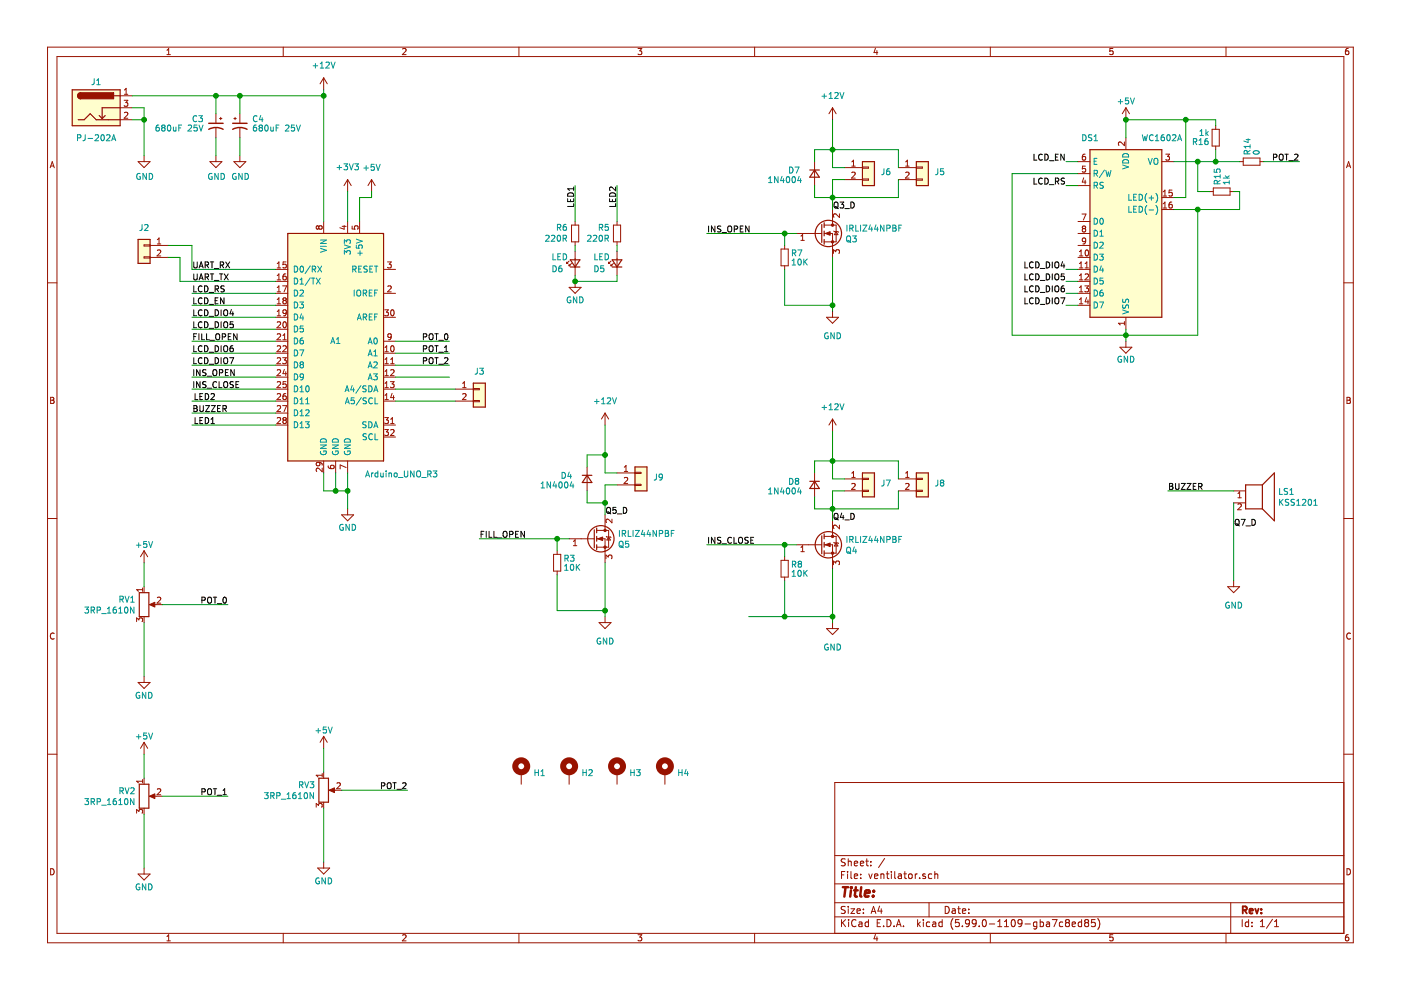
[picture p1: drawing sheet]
EESchema Schematic File Version 5
EELAYER 32 0
EELAYER END
$Descr A4 11693 8268
encoding utf-8
Sheet 1 1
Title ""
Date ""
Rev ""
Comp ""
Comment1 ""
Comment2 ""
Comment3 ""
Comment4 ""
Comment5 ""
Comment6 ""
Comment7 ""
Comment8 ""
Comment9 ""
$EndDescr
Connection ~ 2900 4100
Connection ~ 2800 4100
Connection ~ 6950 4250
Connection ~ 6950 3850
Connection ~ 6550 4550
Connection ~ 6950 5150
Connection ~ 6550 5150
Connection ~ 6950 1650
Connection ~ 6950 1250
Connection ~ 6550 1950
Connection ~ 6950 2550
Connection ~ 1800 800 
Connection ~ 2000 800 
Connection ~ 2700 800 
Connection ~ 1200 1000
Connection ~ 4650 4500
Connection ~ 5050 3800
Connection ~ 5050 4200
Connection ~ 5050 5100
Connection ~ 9400 2800
Connection ~ 9400 1000
Connection ~ 4800 2350
Connection ~ 10000 1750
Connection ~ 10000 1350
Connection ~ 10150 1350
Connection ~ 9900 1000
Wire Wire Line
	1100 800  1800 800 
Wire Wire Line
	1100 900  1200 900 
Wire Wire Line
	1100 1000 1200 1000
Wire Wire Line
	1200 900  1200 1000
Wire Wire Line
	1200 1000 1200 1300
Wire Wire Line
	1200 4700 1200 4900
Wire Wire Line
	1200 5200 1200 5650
Wire Wire Line
	1200 6300 1200 6500
Wire Wire Line
	1200 6800 1200 7250
Wire Wire Line
	1350 5050 1900 5050
Wire Wire Line
	1350 6650 1900 6650
Wire Wire Line
	1400 2150 1500 2150
Wire Wire Line
	1500 2150 1500 2350
Wire Wire Line
	1500 2350 2300 2350
Wire Wire Line
	1600 2050 1400 2050
Wire Wire Line
	1600 2250 1600 2050
Wire Wire Line
	1600 2450 2300 2450
Wire Wire Line
	1600 2550 2300 2550
Wire Wire Line
	1600 2650 2300 2650
Wire Wire Line
	1600 2750 2300 2750
Wire Wire Line
	1600 2850 2300 2850
Wire Wire Line
	1600 2950 2300 2950
Wire Wire Line
	1600 3050 2300 3050
Wire Wire Line
	1600 3150 2300 3150
Wire Wire Line
	1600 3250 2300 3250
Wire Wire Line
	1600 3350 2300 3350
Wire Wire Line
	1600 3450 2300 3450
Wire Wire Line
	1600 3550 2300 3550
Wire Wire Line
	1800 800  1800 950 
Wire Wire Line
	1800 800  2000 800 
Wire Wire Line
	1800 1150 1800 1300
Wire Wire Line
	2000 800  2000 950 
Wire Wire Line
	2000 800  2700 800 
Wire Wire Line
	2000 1150 2000 1300
Wire Wire Line
	2300 2250 1600 2250
Wire Wire Line
	2700 750  2700 800 
Wire Wire Line
	2700 800  2700 1850
Wire Wire Line
	2700 3950 2700 4100
Wire Wire Line
	2700 4100 2800 4100
Wire Wire Line
	2700 6250 2700 6450
Wire Wire Line
	2700 6750 2700 7200
Wire Wire Line
	2800 3950 2800 4100
Wire Wire Line
	2800 4100 2900 4100
Wire Wire Line
	2850 6600 3400 6600
Wire Wire Line
	2900 1600 2900 1850
Wire Wire Line
	2900 4100 2900 3950
Wire Wire Line
	2900 4100 2900 4250
Wire Wire Line
	3000 1650 3100 1650
Wire Wire Line
	3000 1850 3000 1650
Wire Wire Line
	3100 1600 3100 1650
Wire Wire Line
	3300 2850 3750 2850
Wire Wire Line
	3300 2950 3750 2950
Wire Wire Line
	3300 3050 3750 3050
Wire Wire Line
	3300 3150 3750 3150
Wire Wire Line
	3300 3250 3800 3250
Wire Wire Line
	3300 3350 3800 3350
Wire Wire Line
	4000 4500 4650 4500
Wire Wire Line
	4650 4500 4650 4600
Wire Wire Line
	4650 4800 4650 5100
Wire Wire Line
	4750 4500 4650 4500
Wire Wire Line
	4800 1550 4800 1850
Wire Wire Line
	4800 2100 4800 2050
Wire Wire Line
	4800 2300 4800 2350
Wire Wire Line
	4800 2350 5150 2350
Wire Wire Line
	4900 3800 4900 3900
Wire Wire Line
	4900 4100 4900 4200
Wire Wire Line
	4900 4200 5050 4200
Wire Wire Line
	5050 3550 5050 3800
Wire Wire Line
	5050 3800 4900 3800
Wire Wire Line
	5050 3950 5050 3800
Wire Wire Line
	5050 4050 5050 4200
Wire Wire Line
	5050 4200 5050 4300
Wire Wire Line
	5050 4700 5050 5100
Wire Wire Line
	5050 5100 4650 5100
Wire Wire Line
	5050 5100 5050 5150
Wire Wire Line
	5150 1550 5150 1850
Wire Wire Line
	5150 2100 5150 2050
Wire Wire Line
	5150 2300 5150 2350
Wire Wire Line
	5150 3950 5050 3950
Wire Wire Line
	5150 4050 5050 4050
Wire Wire Line
	5900 1950 6550 1950
Wire Wire Line
	5900 4550 6550 4550
Wire Wire Line
	6250 5150 6550 5150
Wire Wire Line
	6550 1950 6550 2050
Wire Wire Line
	6550 2250 6550 2550
Wire Wire Line
	6550 4550 6550 4650
Wire Wire Line
	6550 4850 6550 5150
Wire Wire Line
	6650 1950 6550 1950
Wire Wire Line
	6650 4550 6550 4550
Wire Wire Line
	6800 1250 6800 1350
Wire Wire Line
	6800 1550 6800 1650
Wire Wire Line
	6800 1650 6950 1650
Wire Wire Line
	6800 3850 6800 3950
Wire Wire Line
	6800 4150 6800 4250
Wire Wire Line
	6800 4250 6950 4250
Wire Wire Line
	6950 1000 6950 1250
Wire Wire Line
	6950 1250 6800 1250
Wire Wire Line
	6950 1400 6950 1250
Wire Wire Line
	6950 1500 6950 1650
Wire Wire Line
	6950 1650 6950 1750
Wire Wire Line
	6950 1650 7500 1650
Wire Wire Line
	6950 2150 6950 2550
Wire Wire Line
	6950 2550 6550 2550
Wire Wire Line
	6950 2550 6950 2600
Wire Wire Line
	6950 3600 6950 3850
Wire Wire Line
	6950 3850 6800 3850
Wire Wire Line
	6950 3850 7500 3850
Wire Wire Line
	6950 4000 6950 3850
Wire Wire Line
	6950 4100 6950 4250
Wire Wire Line
	6950 4250 6950 4350
Wire Wire Line
	6950 4250 7500 4250
Wire Wire Line
	6950 4750 6950 5150
Wire Wire Line
	6950 5150 6550 5150
Wire Wire Line
	6950 5150 6950 5200
Wire Wire Line
	7050 1400 6950 1400
Wire Wire Line
	7050 1500 6950 1500
Wire Wire Line
	7050 4000 6950 4000
Wire Wire Line
	7050 4100 6950 4100
Wire Wire Line
	7500 1250 6950 1250
Wire Wire Line
	7500 1400 7500 1250
Wire Wire Line
	7500 1500 7500 1650
Wire Wire Line
	7500 3850 7500 4000
Wire Wire Line
	7500 4100 7500 4250
Wire Wire Line
	8450 1450 8450 2800
Wire Wire Line
	8450 1450 9000 1450
Wire Wire Line
	8450 2800 9400 2800
Wire Wire Line
	8900 1350 9000 1350
Wire Wire Line
	8900 1550 9000 1550
Wire Wire Line
	9000 2250 8900 2250
Wire Wire Line
	9000 2350 8900 2350
Wire Wire Line
	9000 2450 8900 2450
Wire Wire Line
	9000 2550 8900 2550
Wire Wire Line
	9400 1000 9400 1150
Wire Wire Line
	9400 1000 9900 1000
Wire Wire Line
	9400 2800 9400 2750
Wire Wire Line
	9400 2800 10000 2800
Wire Wire Line
	9400 2850 9400 2800
Wire Wire Line
	9750 4100 10300 4100
Wire Wire Line
	9800 1350 10000 1350
Wire Wire Line
	9800 1650 9900 1650
Wire Wire Line
	9800 1750 10000 1750
Wire Wire Line
	9900 1000 10150 1000
Wire Wire Line
	9900 1650 9900 1000
Wire Wire Line
	10000 1350 10150 1350
Wire Wire Line
	10000 1600 10000 1350
Wire Wire Line
	10000 1600 10100 1600
Wire Wire Line
	10000 1750 10000 2800
Wire Wire Line
	10000 1750 10350 1750
Wire Wire Line
	10150 1050 10150 1000
Wire Wire Line
	10150 1250 10150 1350
Wire Wire Line
	10150 1350 10350 1350
Wire Wire Line
	10300 1600 10350 1600
Wire Wire Line
	10300 4200 10300 4850
Wire Wire Line
	10350 1600 10350 1750
Wire Wire Line
	10550 1350 10850 1350
Text Label 1600 2250 0    50   ~ 0
UART_RX
Text Label 1600 2350 0    50   ~ 0
UART_TX
Text Label 1600 2450 0    50   ~ 0
LCD_RS
Text Label 1600 2550 0    50   ~ 0
LCD_EN
Text Label 1600 2650 0    50   ~ 0
LCD_DIO4
Text Label 1600 2750 0    50   ~ 0
LCD_DIO5
Text Label 1600 2850 0    50   ~ 0
FILL_OPEN
Text Label 1600 2950 0    50   ~ 0
LCD_DIO6
Text Label 1600 3050 0    50   ~ 0
LCD_DIO7
Text Label 1600 3150 0    50   ~ 0
INS_OPEN
Text Label 1600 3250 0    50   ~ 0
INS_CLOSE
Text Label 1800 3350 2    50   ~ 0
LED2
Text Label 1800 3550 2    50   ~ 0
LED1
Text Label 1900 3450 2    50   ~ 0
BUZZER
Text Label 1900 5050 2    50   ~ 0
POT_0
Text Label 1900 6650 2    50   ~ 0
POT_1
Text Label 3400 6600 2    50   ~ 0
POT_2
Text Label 3750 2850 2    50   ~ 0
POT_0
Text Label 3750 2950 2    50   ~ 0
POT_1
Text Label 3750 3050 2    50   ~ 0
POT_2
Text Label 4000 4500 0    50   ~ 0
FILL_OPEN
Text Label 4800 1550 3    50   ~ 0
LED1
Text Label 5050 4300 0    50   ~ 0
Q5_D
Text Label 5150 1550 3    50   ~ 0
LED2
Text Label 5900 1950 0    50   ~ 0
INS_OPEN
Text Label 5900 4550 0    50   ~ 0
INS_CLOSE
Text Label 6950 1750 0    50   ~ 0
Q3_D
Text Label 6950 4350 0    50   ~ 0
Q4_D
Text Label 8900 1350 2    50   ~ 0
LCD_EN
Text Label 8900 1550 2    50   ~ 0
LCD_RS
Text Label 8900 2250 2    50   ~ 0
LCD_DIO4
Text Label 8900 2350 2    50   ~ 0
LCD_DIO5
Text Label 8900 2450 2    50   ~ 0
LCD_DIO6
Text Label 8900 2550 2    50   ~ 0
LCD_DIO7
Text Label 9750 4100 0    50   ~ 0
BUZZER
Text Label 10300 4400 0    50   ~ 0
Q7_D
Text Label 10850 1350 2    50   ~ 0
POT_2
$Comp
L ventilator-rescue:+5V-power #PWR03
U 1 1
P 1200 4700
F 0 "#PWR03" H 1200 4550 50  0001 C CNN
F 1 "+5V" H 1200 4853 50  0000 C CNN
F 2 "" H 1200 4700 50  0001 C CNN
F 3 "" H 1200 4700 50  0001 C CNN
	1    1200 4700
	1    0    0    -1  
$EndComp
$Comp
L ventilator-rescue:+5V-power #PWR05
U 1 1
P 1200 6300
F 0 "#PWR05" H 1200 6150 50  0001 C CNN
F 1 "+5V" H 1200 6453 50  0000 C CNN
F 2 "" H 1200 6300 50  0001 C CNN
F 3 "" H 1200 6300 50  0001 C CNN
	1    1200 6300
	1    0    0    -1  
$EndComp
$Comp
L ventilator-rescue:+12V-power #PWR09
U 1 1
P 2700 750
F 0 "#PWR09" H 2700 600 50  0001 C CNN
F 1 "+12V" H 2700 957 50  0000 C CNN
F 2 "" H 2700 750 50  0001 C CNN
F 3 "" H 2700 750 50  0001 C CNN
	1    2700 750 
	1    0    0    -1  
$EndComp
$Comp
L ventilator-rescue:+5V-power #PWR010
U 1 1
P 2700 6250
F 0 "#PWR010" H 2700 6100 50  0001 C CNN
F 1 "+5V" H 2700 6403 50  0000 C CNN
F 2 "" H 2700 6250 50  0001 C CNN
F 3 "" H 2700 6250 50  0001 C CNN
	1    2700 6250
	1    0    0    -1  
$EndComp
$Comp
L ventilator-rescue:+3V3-power #PWR012
U 1 1
P 2900 1600
F 0 "#PWR012" H 2900 1450 50  0001 C CNN
F 1 "+3V3" H 2900 1807 50  0000 C CNN
F 2 "" H 2900 1600 50  0001 C CNN
F 3 "" H 2900 1600 50  0001 C CNN
	1    2900 1600
	1    0    0    -1  
$EndComp
$Comp
L ventilator-rescue:+5V-power #PWR014
U 1 1
P 3100 1600
F 0 "#PWR014" H 3100 1450 50  0001 C CNN
F 1 "+5V" H 3100 1803 50  0000 C CNN
F 2 "" H 3100 1600 50  0001 C CNN
F 3 "" H 3100 1600 50  0001 C CNN
	1    3100 1600
	1    0    0    -1  
$EndComp
$Comp
L ventilator-rescue:+12V-power #PWR0107
U 1 1
P 5050 3550
F 0 "#PWR0107" H 5050 3400 50  0001 C CNN
F 1 "+12V" H 5050 3753 50  0000 C CNN
F 2 "" H 5050 3550 50  0001 C CNN
F 3 "" H 5050 3550 50  0001 C CNN
	1    5050 3550
	1    0    0    -1  
$EndComp
$Comp
L ventilator-rescue:+12V-power #PWR019
U 1 1
P 6950 1000
F 0 "#PWR019" H 6950 850 50  0001 C CNN
F 1 "+12V" H 6950 1203 50  0000 C CNN
F 2 "" H 6950 1000 50  0001 C CNN
F 3 "" H 6950 1000 50  0001 C CNN
	1    6950 1000
	1    0    0    -1  
$EndComp
$Comp
L ventilator-rescue:+12V-power #PWR021
U 1 1
P 6950 3600
F 0 "#PWR021" H 6950 3450 50  0001 C CNN
F 1 "+12V" H 6950 3803 50  0000 C CNN
F 2 "" H 6950 3600 50  0001 C CNN
F 3 "" H 6950 3600 50  0001 C CNN
	1    6950 3600
	1    0    0    -1  
$EndComp
$Comp
L ventilator-rescue:+5V-power #PWR027
U 1 1
P 9400 1000
F 0 "#PWR027" H 9400 850 50  0001 C CNN
F 1 "+5V" H 9400 1157 50  0000 C CNN
F 2 "" H 9400 1000 50  0001 C CNN
F 3 "" H 9400 1000 50  0001 C CNN
	1    9400 1000
	-1   0    0    -1  
$EndComp
$Comp
L ventilator-rescue:GND-power #PWR02
U 1 1
P 1200 1300
F 0 "#PWR02" H 1200 1050 50  0001 C CNN
F 1 "GND" H 1205 1127 50  0000 C CNN
F 2 "" H 1200 1300 50  0001 C CNN
F 3 "" H 1200 1300 50  0001 C CNN
	1    1200 1300
	1    0    0    -1  
$EndComp
$Comp
L ventilator-rescue:GND-power #PWR04
U 1 1
P 1200 5650
F 0 "#PWR04" H 1200 5400 50  0001 C CNN
F 1 "GND" H 1200 5493 50  0000 C CNN
F 2 "" H 1200 5650 50  0001 C CNN
F 3 "" H 1200 5650 50  0001 C CNN
	1    1200 5650
	1    0    0    -1  
$EndComp
$Comp
L ventilator-rescue:GND-power #PWR06
U 1 1
P 1200 7250
F 0 "#PWR06" H 1200 7000 50  0001 C CNN
F 1 "GND" H 1200 7093 50  0000 C CNN
F 2 "" H 1200 7250 50  0001 C CNN
F 3 "" H 1200 7250 50  0001 C CNN
	1    1200 7250
	1    0    0    -1  
$EndComp
$Comp
L ventilator-rescue:GND-power #PWR07
U 1 1
P 1800 1300
F 0 "#PWR07" H 1800 1050 50  0001 C CNN
F 1 "GND" H 1805 1127 50  0000 C CNN
F 2 "" H 1800 1300 50  0001 C CNN
F 3 "" H 1800 1300 50  0001 C CNN
	1    1800 1300
	1    0    0    -1  
$EndComp
$Comp
L ventilator-rescue:GND-power #PWR08
U 1 1
P 2000 1300
F 0 "#PWR08" H 2000 1050 50  0001 C CNN
F 1 "GND" H 2005 1127 50  0000 C CNN
F 2 "" H 2000 1300 50  0001 C CNN
F 3 "" H 2000 1300 50  0001 C CNN
	1    2000 1300
	1    0    0    -1  
$EndComp
$Comp
L ventilator-rescue:GND-power #PWR011
U 1 1
P 2700 7200
F 0 "#PWR011" H 2700 6950 50  0001 C CNN
F 1 "GND" H 2700 7043 50  0000 C CNN
F 2 "" H 2700 7200 50  0001 C CNN
F 3 "" H 2700 7200 50  0001 C CNN
	1    2700 7200
	1    0    0    -1  
$EndComp
$Comp
L ventilator-rescue:GND-power #PWR013
U 1 1
P 2900 4250
F 0 "#PWR013" H 2900 4000 50  0001 C CNN
F 1 "GND" H 2900 4096 50  0000 C CNN
F 2 "" H 2900 4250 50  0001 C CNN
F 3 "" H 2900 4250 50  0001 C CNN
	1    2900 4250
	1    0    0    -1  
$EndComp
$Comp
L ventilator-rescue:GND-power #PWR0101
U 1 1
P 4800 2350
F 0 "#PWR0101" H 4800 2100 50  0001 C CNN
F 1 "GND" H 4800 2196 50  0000 C CNN
F 2 "" H 4800 2350 50  0001 C CNN
F 3 "" H 4800 2350 50  0001 C CNN
	1    4800 2350
	1    0    0    -1  
$EndComp
$Comp
L ventilator-rescue:GND-power #PWR0106
U 1 1
P 5050 5150
F 0 "#PWR0106" H 5050 4900 50  0001 C CNN
F 1 "GND" H 5050 4946 50  0000 C CNN
F 2 "" H 5050 5150 50  0001 C CNN
F 3 "" H 5050 5150 50  0001 C CNN
	1    5050 5150
	1    0    0    -1  
$EndComp
$Comp
L ventilator-rescue:GND-power #PWR020
U 1 1
P 6950 2600
F 0 "#PWR020" H 6950 2350 50  0001 C CNN
F 1 "GND" H 6950 2396 50  0000 C CNN
F 2 "" H 6950 2600 50  0001 C CNN
F 3 "" H 6950 2600 50  0001 C CNN
	1    6950 2600
	1    0    0    -1  
$EndComp
$Comp
L ventilator-rescue:GND-power #PWR022
U 1 1
P 6950 5200
F 0 "#PWR022" H 6950 4950 50  0001 C CNN
F 1 "GND" H 6950 4996 50  0000 C CNN
F 2 "" H 6950 5200 50  0001 C CNN
F 3 "" H 6950 5200 50  0001 C CNN
	1    6950 5200
	1    0    0    -1  
$EndComp
$Comp
L ventilator-rescue:GND-power #PWR028
U 1 1
P 9400 2850
F 0 "#PWR028" H 9400 2600 50  0001 C CNN
F 1 "GND" H 9400 2700 50  0000 C CNN
F 2 "" H 9400 2850 50  0001 C CNN
F 3 "" H 9400 2850 50  0001 C CNN
	1    9400 2850
	-1   0    0    -1  
$EndComp
$Comp
L ventilator-rescue:GND-power #PWR030
U 1 1
P 10300 4850
F 0 "#PWR030" H 10300 4600 50  0001 C CNN
F 1 "GND" H 10300 4646 50  0000 C CNN
F 2 "" H 10300 4850 50  0001 C CNN
F 3 "" H 10300 4850 50  0001 C CNN
	1    10300 4850
	1    0    0    -1  
$EndComp
$Comp
L ventilator-rescue:R_Small-Device R3
U 1 1
P 4650 4700
F 0 "R3" H 4700 4738 50  0000 L CNN
F 1 "10K" H 4700 4662 50  0000 L CNN
F 2 "Resistor_THT:R_Axial_DIN0207_L6.3mm_D2.5mm_P7.62mm_Horizontal" H 4650 4700 50  0001 C CNN
F 3 "~" H 4650 4700 50  0001 C CNN
	1    4650 4700
	1    0    0    -1  
$EndComp
$Comp
L ventilator-rescue:R_Small-Device R6
U 1 1
P 4800 1950
F 0 "R6" H 4741 1904 50  0000 R CNN
F 1 "220R" H 4741 1995 50  0000 R CNN
F 2 "Resistor_THT:R_Axial_DIN0207_L6.3mm_D2.5mm_P7.62mm_Horizontal" H 4800 1950 50  0001 C CNN
F 3 "~" H 4800 1950 50  0001 C CNN
	1    4800 1950
	1    0    0    1   
$EndComp
$Comp
L ventilator-rescue:R_Small-Device R5
U 1 1
P 5150 1950
F 0 "R5" H 5091 1904 50  0000 R CNN
F 1 "220R" H 5091 1995 50  0000 R CNN
F 2 "Resistor_THT:R_Axial_DIN0207_L6.3mm_D2.5mm_P7.62mm_Horizontal" H 5150 1950 50  0001 C CNN
F 3 "~" H 5150 1950 50  0001 C CNN
	1    5150 1950
	1    0    0    1   
$EndComp
$Comp
L ventilator-rescue:R_Small-Device R7
U 1 1
P 6550 2150
F 0 "R7" H 6600 2188 50  0000 L CNN
F 1 "10K" H 6600 2112 50  0000 L CNN
F 2 "Resistor_THT:R_Axial_DIN0207_L6.3mm_D2.5mm_P7.62mm_Horizontal" H 6550 2150 50  0001 C CNN
F 3 "~" H 6550 2150 50  0001 C CNN
	1    6550 2150
	1    0    0    -1  
$EndComp
$Comp
L ventilator-rescue:R_Small-Device R8
U 1 1
P 6550 4750
F 0 "R8" H 6600 4788 50  0000 L CNN
F 1 "10K" H 6600 4712 50  0000 L CNN
F 2 "Resistor_THT:R_Axial_DIN0207_L6.3mm_D2.5mm_P7.62mm_Horizontal" H 6550 4750 50  0001 C CNN
F 3 "~" H 6550 4750 50  0001 C CNN
	1    6550 4750
	1    0    0    -1  
$EndComp
$Comp
L ventilator-rescue:R_Small-Device R16
U 1 1
P 10150 1150
F 0 "R16" H 10200 1188 50  0000 L CNN
F 1 "1k" H 10200 1112 50  0000 L CNN
F 2 "Resistor_THT:R_Axial_DIN0207_L6.3mm_D2.5mm_P7.62mm_Horizontal" H 10150 1150 50  0001 C CNN
F 3 "~" H 10150 1150 50  0001 C CNN
	1    10150 1150
	-1   0    0    1   
$EndComp
$Comp
L ventilator-rescue:R_Small-Device R15
U 1 1
P 10200 1600
F 0 "R15" H 10250 1638 50  0000 L CNN
F 1 "1k" H 10250 1562 50  0000 L CNN
F 2 "Resistor_THT:R_Axial_DIN0207_L6.3mm_D2.5mm_P7.62mm_Horizontal" H 10200 1600 50  0001 C CNN
F 3 "~" H 10200 1600 50  0001 C CNN
	1    10200 1600
	0    -1   -1   0   
$EndComp
$Comp
L ventilator-rescue:R_Small-Device R14
U 1 1
P 10450 1350
F 0 "R14" H 10500 1388 50  0000 L CNN
F 1 "0" H 10500 1312 50  0000 L CNN
F 2 "Resistor_THT:R_Axial_DIN0207_L6.3mm_D2.5mm_P7.62mm_Horizontal" H 10450 1350 50  0001 C CNN
F 3 "~" H 10450 1350 50  0001 C CNN
	1    10450 1350
	0    -1   -1   0   
$EndComp
$Comp
L ventilator-rescue:D_Small-Device D4
U 1 1
P 4900 4000
F 0 "D4" V 4870 3880 50  0000 R CNN
F 1 "1N4004" V 4950 3900 50  0000 R CNN
F 2 "Diode_THT:D_DO-41_SOD81_P7.62mm_Horizontal" V 4900 4000 50  0001 C CNN
F 3 "~" V 4900 4000 50  0001 C CNN
	1    4900 4000
	0    1    1    0   
$EndComp
$Comp
L ventilator-rescue:D_Small-Device D7
U 1 1
P 6800 1450
F 0 "D7" V 6770 1330 50  0000 R CNN
F 1 "1N4004" V 6850 1350 50  0000 R CNN
F 2 "Diode_THT:D_DO-41_SOD81_P7.62mm_Horizontal" V 6800 1450 50  0001 C CNN
F 3 "~" V 6800 1450 50  0001 C CNN
	1    6800 1450
	0    1    1    0   
$EndComp
$Comp
L ventilator-rescue:D_Small-Device D8
U 1 1
P 6800 4050
F 0 "D8" V 6770 3930 50  0000 R CNN
F 1 "1N4004" V 6850 3950 50  0000 R CNN
F 2 "Diode_THT:D_DO-41_SOD81_P7.62mm_Horizontal" V 6800 4050 50  0001 C CNN
F 3 "~" V 6800 4050 50  0001 C CNN
	1    6800 4050
	0    1    1    0   
$EndComp
$Comp
L ventilator-rescue:LED_Small-Device D6
U 1 1
P 4800 2200
F 0 "D6" V 4750 2400 50  0000 R CNN
F 1 "LED" V 4850 2400 50  0000 R CNN
F 2 "LED_THT:LED_D5.0mm" V 4800 2200 50  0001 C CNN
F 3 "~" V 4800 2200 50  0001 C CNN
	1    4800 2200
	0    -1   -1   0   
$EndComp
$Comp
L ventilator-rescue:LED_Small-Device D5
U 1 1
P 5150 2200
F 0 "D5" V 5100 2400 50  0000 R CNN
F 1 "LED" V 5200 2400 50  0000 R CNN
F 2 "LED_THT:LED_D5.0mm" V 5150 2200 50  0001 C CNN
F 3 "~" V 5150 2200 50  0001 C CNN
	1    5150 2200
	0    -1   -1   0   
$EndComp
$Comp
L ventilator-rescue:CP1_Small-Device C3
U 1 1
P 1800 1050
F 0 "C3" H 1900 1109 50  0000 L CNN
F 1 "680uF 25V" H 1900 1031 50  0000 L CNN
F 2 "Capacitor_THT:CP_Radial_D10.0mm_P5.00mm" H 1800 1050 50  0001 C CNN
F 3 "~" H 1800 1050 50  0001 C CNN
	1    1800 1050
	-1   0    0    -1  
$EndComp
$Comp
L ventilator-rescue:CP1_Small-Device C4
U 1 1
P 2000 1050
F 0 "C4" H 2100 1109 50  0000 L CNN
F 1 "680uF 25V" H 2100 1031 50  0000 L CNN
F 2 "Capacitor_THT:CP_Radial_D10.0mm_P5.00mm" H 2000 1050 50  0001 C CNN
F 3 "~" H 2000 1050 50  0001 C CNN
	1    2000 1050
	1    0    0    -1  
$EndComp
$Comp
L ventilator-rescue:MountingHole_Pad-Mechanical H1
U 1 1
P 4350 6450
F 0 "H1" H 4450 6447 50  0000 L CNN
F 1 "MountingHole_Pad" H 4450 6492 50  0001 L CNN
F 2 "MountingHole:MountingHole_2.2mm_M2" H 4350 6450 50  0001 C CNN
F 3 "~" H 4350 6450 50  0001 C CNN
	1    4350 6450
	1    0    0    -1  
$EndComp
$Comp
L ventilator-rescue:MountingHole_Pad-Mechanical H2
U 1 1
P 4750 6450
F 0 "H2" H 4850 6447 50  0000 L CNN
F 1 "MountingHole_Pad" H 4850 6492 50  0001 L CNN
F 2 "MountingHole:MountingHole_2.2mm_M2" H 4750 6450 50  0001 C CNN
F 3 "~" H 4750 6450 50  0001 C CNN
	1    4750 6450
	1    0    0    -1  
$EndComp
$Comp
L ventilator-rescue:MountingHole_Pad-Mechanical H3
U 1 1
P 5150 6450
F 0 "H3" H 5250 6447 50  0000 L CNN
F 1 "MountingHole_Pad" H 5250 6492 50  0001 L CNN
F 2 "MountingHole:MountingHole_2.2mm_M2" H 5150 6450 50  0001 C CNN
F 3 "~" H 5150 6450 50  0001 C CNN
	1    5150 6450
	1    0    0    -1  
$EndComp
$Comp
L ventilator-rescue:MountingHole_Pad-Mechanical H4
U 1 1
P 5550 6450
F 0 "H4" H 5650 6447 50  0000 L CNN
F 1 "MountingHole_Pad" H 5650 6492 50  0001 L CNN
F 2 "MountingHole:MountingHole_2.2mm_M2" H 5550 6450 50  0001 C CNN
F 3 "~" H 5550 6450 50  0001 C CNN
	1    5550 6450
	1    0    0    -1  
$EndComp
$Comp
L ventilator-rescue:Conn_01x02-Connector_Generic J2
U 1 1
P 1200 2050
F 0 "J2" H 1200 2200 50  0000 C CNN
F 1 "Conn_01x02" H 1120 2176 50  0001 C CNN
F 2 "Connector_PinHeader_2.54mm:PinHeader_1x02_P2.54mm_Vertical" H 1200 2050 50  0001 C CNN
F 3 "~" H 1200 2050 50  0001 C CNN
	1    1200 2050
	-1   0    0    -1  
$EndComp
$Comp
L ventilator-rescue:Conn_01x02-Connector_Generic J3
U 1 1
P 4000 3250
F 0 "J3" H 4000 3400 50  0000 C CNN
F 1 "Conn_01x02" H 3920 3376 50  0001 C CNN
F 2 "Connector_PinHeader_2.54mm:PinHeader_1x02_P2.54mm_Vertical" H 4000 3250 50  0001 C CNN
F 3 "~" H 4000 3250 50  0001 C CNN
	1    4000 3250
	1    0    0    -1  
$EndComp
$Comp
L ventilator-rescue:Conn_01x02-Connector_Generic J9
U 1 1
P 5350 3950
F 0 "J9" H 5450 3916 50  0000 L CNN
F 1 "Conn_01x02" H 5430 4049 50  0001 L CNN
F 2 "TerminalBlock_Phoenix:TerminalBlock_Phoenix_MKDS-1,5-2-5.08_1x02_P5.08mm_Horizontal" H 5350 3950 50  0001 C CNN
F 3 "~" H 5350 3950 50  0001 C CNN
	1    5350 3950
	1    0    0    -1  
$EndComp
$Comp
L ventilator-rescue:Conn_01x02-Connector_Generic J6
U 1 1
P 7250 1400
F 0 "J6" H 7350 1366 50  0000 L CNN
F 1 "Conn_01x02" H 7330 1499 50  0001 L CNN
F 2 "TerminalBlock_Phoenix:TerminalBlock_Phoenix_MKDS-1,5-2-5.08_1x02_P5.08mm_Horizontal" H 7250 1400 50  0001 C CNN
F 3 "~" H 7250 1400 50  0001 C CNN
	1    7250 1400
	1    0    0    -1  
$EndComp
$Comp
L ventilator-rescue:Conn_01x02-Connector_Generic J7
U 1 1
P 7250 4000
F 0 "J7" H 7350 3966 50  0000 L CNN
F 1 "Conn_01x02" H 7330 4099 50  0001 L CNN
F 2 "TerminalBlock_Phoenix:TerminalBlock_Phoenix_MKDS-1,5-2-5.08_1x02_P5.08mm_Horizontal" H 7250 4000 50  0001 C CNN
F 3 "~" H 7250 4000 50  0001 C CNN
	1    7250 4000
	1    0    0    -1  
$EndComp
$Comp
L ventilator-rescue:Conn_01x02-Connector_Generic J5
U 1 1
P 7700 1400
F 0 "J5" H 7800 1366 50  0000 L CNN
F 1 "Conn_01x02" H 7780 1499 50  0001 L CNN
F 2 "TerminalBlock_Phoenix:TerminalBlock_Phoenix_MKDS-1,5-2-5.08_1x02_P5.08mm_Horizontal" H 7700 1400 50  0001 C CNN
F 3 "~" H 7700 1400 50  0001 C CNN
	1    7700 1400
	1    0    0    -1  
$EndComp
$Comp
L ventilator-rescue:Conn_01x02-Connector_Generic J8
U 1 1
P 7700 4000
F 0 "J8" H 7800 3966 50  0000 L CNN
F 1 "Conn_01x02" H 7780 4099 50  0001 L CNN
F 2 "TerminalBlock_Phoenix:TerminalBlock_Phoenix_MKDS-1,5-2-5.08_1x02_P5.08mm_Horizontal" H 7700 4000 50  0001 C CNN
F 3 "~" H 7700 4000 50  0001 C CNN
	1    7700 4000
	1    0    0    -1  
$EndComp
$Comp
L ventilator-rescue:R_POT-Device RV1
U 1 1
P 1200 5050
F 0 "RV1" H 1130 5096 50  0000 R CNN
F 1 "3RP_1610N" H 1130 5005 50  0000 R CNN
F 2 "Potentiometer_THT:Potentiometer_Piher_T-16H_Single_Horizontal" H 1200 5050 50  0001 C CNN
F 3 "~" H 1200 5050 50  0001 C CNN
	1    1200 5050
	1    0    0    -1  
$EndComp
$Comp
L ventilator-rescue:R_POT-Device RV2
U 1 1
P 1200 6650
F 0 "RV2" H 1130 6696 50  0000 R CNN
F 1 "3RP_1610N" H 1130 6605 50  0000 R CNN
F 2 "Potentiometer_THT:Potentiometer_Piher_T-16H_Single_Horizontal" H 1200 6650 50  0001 C CNN
F 3 "~" H 1200 6650 50  0001 C CNN
	1    1200 6650
	1    0    0    -1  
$EndComp
$Comp
L ventilator-rescue:R_POT-Device RV3
U 1 1
P 2700 6600
F 0 "RV3" H 2630 6646 50  0000 R CNN
F 1 "3RP_1610N" H 2630 6555 50  0000 R CNN
F 2 "Potentiometer_THT:Potentiometer_Piher_T-16H_Single_Horizontal" H 2700 6600 50  0001 C CNN
F 3 "~" H 2700 6600 50  0001 C CNN
	1    2700 6600
	1    0    0    -1  
$EndComp
$Comp
L ventilator-rescue:Speaker-Device LS1
U 1 1
P 10500 4100
F 0 "LS1" H 10669 4096 50  0000 L CNN
F 1 "KSS1201" H 10669 4005 50  0000 L CNN
F 2 "Buzzer_Beeper:Buzzer_TDK_PS1240P02BT_D12.2mm_H6.5mm" H 10500 3900 50  0001 C CNN
F 3 "~" H 10490 4050 50  0001 C CNN
	1    10500 4100
	1    0    0    -1  
$EndComp
$Comp
L ventilator-rescue:Barrel_Jack_Switch-Connector J1
U 1 1
P 800 900
F 0 "J1" H 800 1118 50  0000 C CNN
F 1 "PJ-202A" H 800 650 50  0000 C CNN
F 2 "Connector_BarrelJack:BarrelJack_Horizontal" H 850 860 50  0001 C CNN
F 3 "~" H 850 860 50  0001 C CNN
	1    800  900 
	1    0    0    -1  
$EndComp
$Comp
L ventilator-rescue:Q_NMOS_GDS-Device Q5
U 1 1
P 4950 4500
F 0 "Q5" H 5155 4455 50  0000 L CNN
F 1 "IRLIZ44NPBF" H 5155 4545 50  0000 L CNN
F 2 "Package_TO_SOT_THT:TO-220-3_Vertical" H 5150 4600 50  0001 C CNN
F 3 "~" H 4950 4500 50  0001 C CNN
	1    4950 4500
	1    0    0    -1  
$EndComp
$Comp
L ventilator-rescue:Q_NMOS_GDS-Device Q3
U 1 1
P 6850 1950
F 0 "Q3" H 7055 1905 50  0000 L CNN
F 1 "IRLIZ44NPBF" H 7055 1995 50  0000 L CNN
F 2 "Package_TO_SOT_THT:TO-220-3_Vertical" H 7050 2050 50  0001 C CNN
F 3 "~" H 6850 1950 50  0001 C CNN
	1    6850 1950
	1    0    0    -1  
$EndComp
$Comp
L ventilator-rescue:Q_NMOS_GDS-Device Q4
U 1 1
P 6850 4550
F 0 "Q4" H 7055 4505 50  0000 L CNN
F 1 "IRLIZ44NPBF" H 7055 4595 50  0000 L CNN
F 2 "Package_TO_SOT_THT:TO-220-3_Vertical" H 7050 4650 50  0001 C CNN
F 3 "~" H 6850 4550 50  0001 C CNN
	1    6850 4550
	1    0    0    -1  
$EndComp
$Comp
L ventilator-rescue:WC1602A-Display_Character DS1
U 1 1
P 9400 1950
F 0 "DS1" H 9100 2750 50  0000 C CNN
F 1 "WC1602A" H 9700 2750 50  0000 C CNN
F 2 "Display:WC1602A" H 9400 1050 50  0001 C CIN
F 3 "http://www.wincomlcd.com/pdf/WC1602A-SFYLYHTC06.pdf" H 10100 1950 50  0001 C CNN
	1    9400 1950
	1    0    0    -1  
$EndComp
$Comp
L ventilator-rescue:Arduino_UNO_R3-MCU_Module A1
U 1 1
P 2800 2850
F 0 "A1" H 2800 2856 50  0000 C CNN
F 1 "Arduino_UNO_R3" H 3350 1742 50  0000 C CNN
F 2 "Module:Arduino_UNO_R3" H 2950 1800 50  0001 L CNN
F 3 "https://www.arduino.cc/en/Main/arduinoBoardUno" H 2600 3900 50  0001 C CNN
	1    2800 2850
	1    0    0    -1  
$EndComp
$EndSCHEMATC
